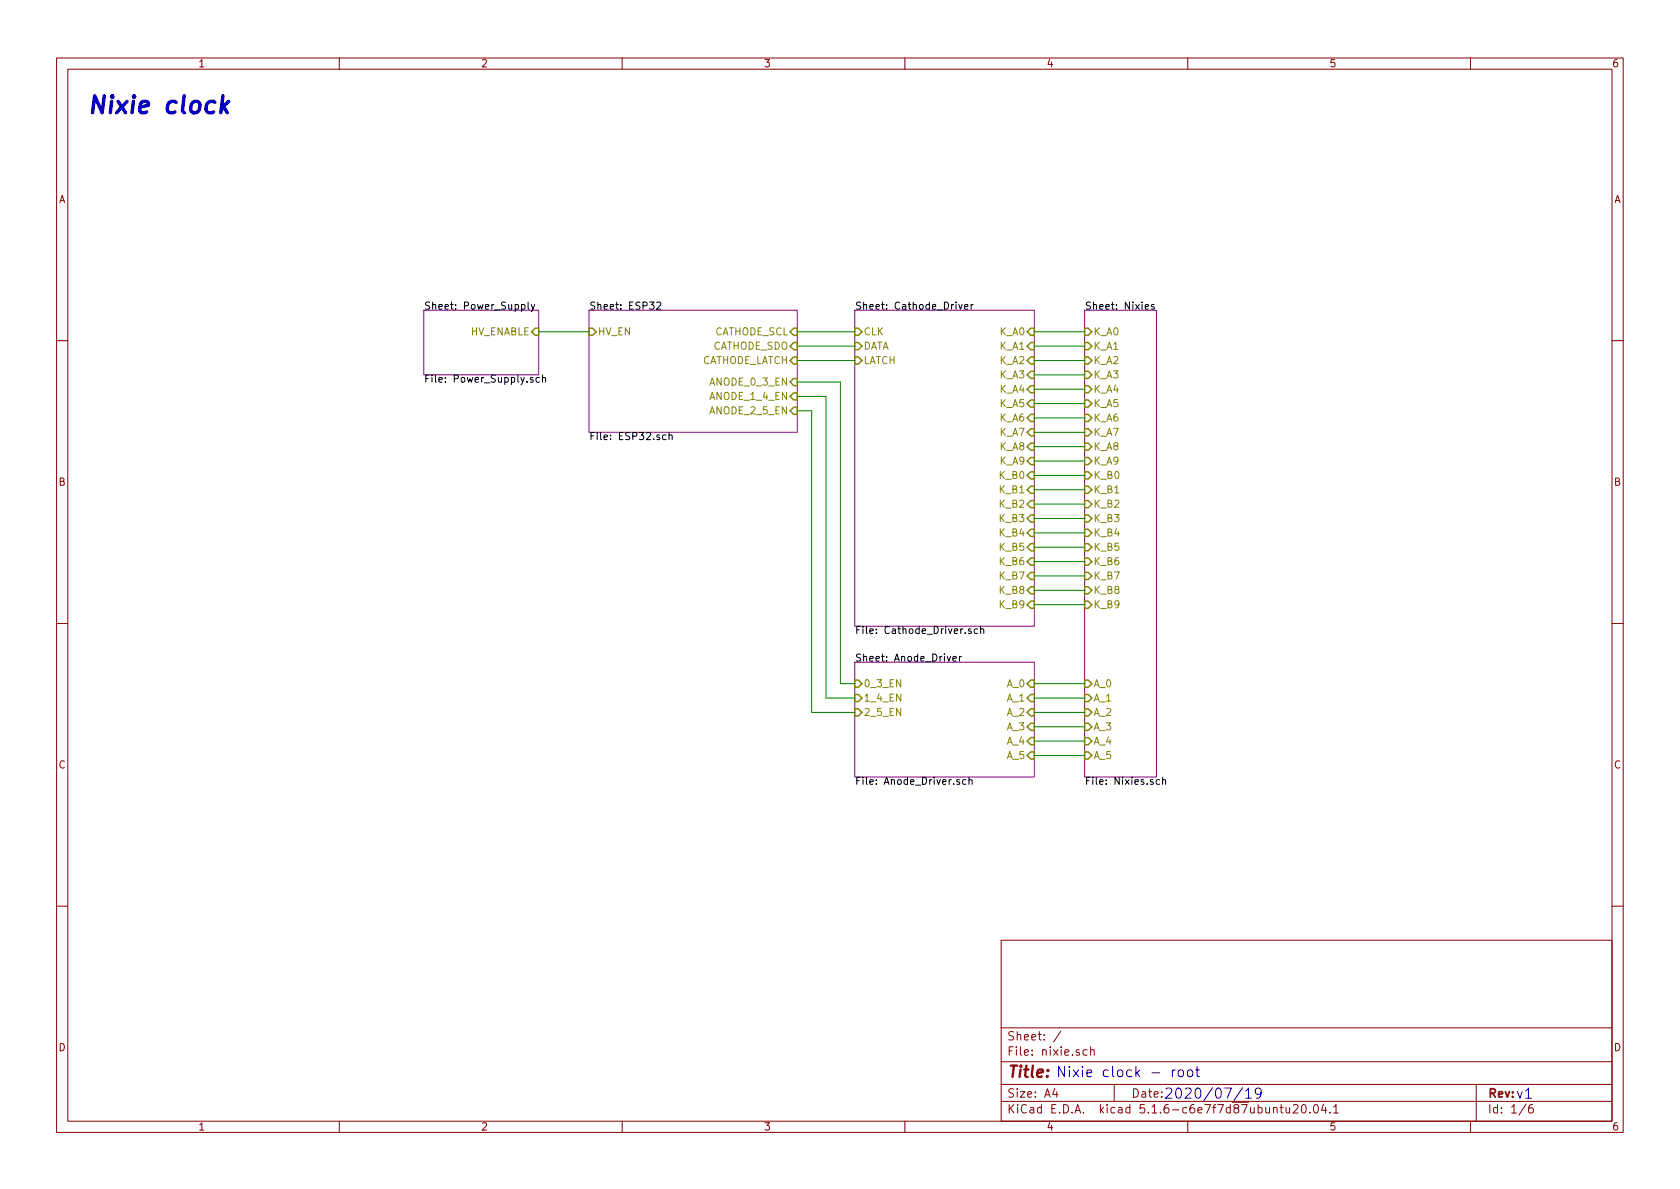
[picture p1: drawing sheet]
EESchema Schematic File Version 4
EELAYER 30 0
EELAYER END
$Descr A4 11693 8268
encoding utf-8
Sheet 1 6
Title ""
Date ""
Rev ""
Comp ""
Comment1 ""
Comment2 ""
Comment3 ""
Comment4 ""
$EndDescr
Wire Wire Line
	3750 2300 4100 2300
$Sheet
S 4100 2150 1450 850 
U 5F6FD4F2
F0 "ESP32" 50
F1 "ESP32.sch" 50
F2 "CATHODE_SCL" I R 5550 2300 50 
F3 "CATHODE_SDO" I R 5550 2400 50 
F4 "CATHODE_LATCH" I R 5550 2500 50 
F5 "HV_EN" I L 4100 2300 50 
F6 "ANODE_0_3_EN" I R 5550 2650 50 
F7 "ANODE_1_4_EN" I R 5550 2750 50 
F8 "ANODE_2_5_EN" I R 5550 2850 50 
$EndSheet
$Sheet
S 2950 2150 800  450 
U 5F61E264
F0 "Power_Supply" 50
F1 "Power_Supply.sch" 50
F2 "HV_ENABLE" I R 3750 2300 50 
$EndSheet
Wire Wire Line
	5550 2300 5950 2300
Wire Wire Line
	5550 2400 5950 2400
Wire Wire Line
	5950 2500 5550 2500
$Sheet
S 5950 2150 1250 2200
U 5F873EFB
F0 "Cathode_Driver" 50
F1 "Cathode_Driver.sch" 50
F2 "K_A0" I R 7200 2300 50 
F3 "K_A1" I R 7200 2400 50 
F4 "K_A2" I R 7200 2500 50 
F5 "K_A3" I R 7200 2600 50 
F6 "K_A4" I R 7200 2700 50 
F7 "K_A5" I R 7200 2800 50 
F8 "K_A6" I R 7200 2900 50 
F9 "K_A7" I R 7200 3000 50 
F10 "K_A8" I R 7200 3100 50 
F11 "K_A9" I R 7200 3200 50 
F12 "K_B0" I R 7200 3300 50 
F13 "K_B1" I R 7200 3400 50 
F14 "K_B2" I R 7200 3500 50 
F15 "K_B3" I R 7200 3600 50 
F16 "K_B4" I R 7200 3700 50 
F17 "K_B5" I R 7200 3800 50 
F18 "K_B6" I R 7200 3900 50 
F19 "K_B7" I R 7200 4000 50 
F20 "K_B8" I R 7200 4100 50 
F21 "K_B9" I R 7200 4200 50 
F22 "DATA" I L 5950 2400 50 
F23 "LATCH" I L 5950 2500 50 
F24 "CLK" I L 5950 2300 50 
$EndSheet
Wire Wire Line
	5550 2650 5850 2650
Wire Wire Line
	5850 2650 5850 4750
Wire Wire Line
	5850 4750 5950 4750
Wire Wire Line
	5550 2750 5750 2750
Wire Wire Line
	5750 2750 5750 4850
Wire Wire Line
	5750 4850 5950 4850
Wire Wire Line
	5550 2850 5650 2850
Wire Wire Line
	5650 2850 5650 4950
Wire Wire Line
	5650 4950 5950 4950
$Sheet
S 7550 2150 500  3250
U 5FD59EA0
F0 "Nixies" 50
F1 "Nixies.sch" 50
F2 "A_0" I L 7550 4750 50 
F3 "A_1" I L 7550 4850 50 
F4 "A_2" I L 7550 4950 50 
F5 "A_3" I L 7550 5050 50 
F6 "A_4" I L 7550 5150 50 
F7 "A_5" I L 7550 5250 50 
F8 "K_B0" I L 7550 3300 50 
F9 "K_B1" I L 7550 3400 50 
F10 "K_B2" I L 7550 3500 50 
F11 "K_B3" I L 7550 3600 50 
F12 "K_B4" I L 7550 3700 50 
F13 "K_B5" I L 7550 3800 50 
F14 "K_B6" I L 7550 3900 50 
F15 "K_B7" I L 7550 4000 50 
F16 "K_B8" I L 7550 4100 50 
F17 "K_B9" I L 7550 4200 50 
F18 "K_A0" I L 7550 2300 50 
F19 "K_A1" I L 7550 2400 50 
F20 "K_A2" I L 7550 2500 50 
F21 "K_A3" I L 7550 2600 50 
F22 "K_A4" I L 7550 2700 50 
F23 "K_A5" I L 7550 2800 50 
F24 "K_A6" I L 7550 2900 50 
F25 "K_A7" I L 7550 3000 50 
F26 "K_A8" I L 7550 3100 50 
F27 "K_A9" I L 7550 3200 50 
$EndSheet
Wire Wire Line
	7200 2300 7550 2300
Wire Wire Line
	7200 2400 7550 2400
Wire Wire Line
	7550 2500 7200 2500
Wire Wire Line
	7200 2600 7550 2600
Wire Wire Line
	7550 2700 7200 2700
Wire Wire Line
	7200 2800 7550 2800
Wire Wire Line
	7550 2900 7200 2900
Wire Wire Line
	7200 3000 7550 3000
Wire Wire Line
	7550 3100 7200 3100
Wire Wire Line
	7200 3200 7550 3200
Wire Wire Line
	7550 3300 7200 3300
Wire Wire Line
	7200 3400 7550 3400
Wire Wire Line
	7550 3500 7200 3500
Wire Wire Line
	7200 3600 7550 3600
Wire Wire Line
	7550 3700 7200 3700
Wire Wire Line
	7200 3800 7550 3800
Wire Wire Line
	7550 3900 7200 3900
Wire Wire Line
	7200 4000 7550 4000
Wire Wire Line
	7200 4100 7550 4100
Wire Wire Line
	7550 4200 7200 4200
Wire Wire Line
	7200 4750 7550 4750
Wire Wire Line
	7550 4850 7200 4850
Wire Wire Line
	7200 4950 7550 4950
Wire Wire Line
	7550 5050 7200 5050
Wire Wire Line
	7200 5150 7550 5150
Wire Wire Line
	7550 5250 7200 5250
$Sheet
S 5950 4600 1250 800 
U 5FD2BE78
F0 "Anode_Driver" 50
F1 "Anode_Driver.sch" 50
F2 "A_0" I R 7200 4750 50 
F3 "A_1" I R 7200 4850 50 
F4 "A_2" I R 7200 4950 50 
F5 "A_3" I R 7200 5050 50 
F6 "A_4" I R 7200 5150 50 
F7 "A_5" I R 7200 5250 50 
F8 "0_3_EN" I L 5950 4750 50 
F9 "1_4_EN" I L 5950 4850 50 
F10 "2_5_EN" I L 5950 4950 50 
$EndSheet
Text Notes 7350 7500 0    71   ~ 0
Nixie clock - root
Text Notes 8100 7650 0    71   ~ 0
2020/07/19
Text Notes 10550 7650 0    71   ~ 0
v1
Text Notes 600  800  0    118  Italic 24
Nixie clock
$EndSCHEMATC
